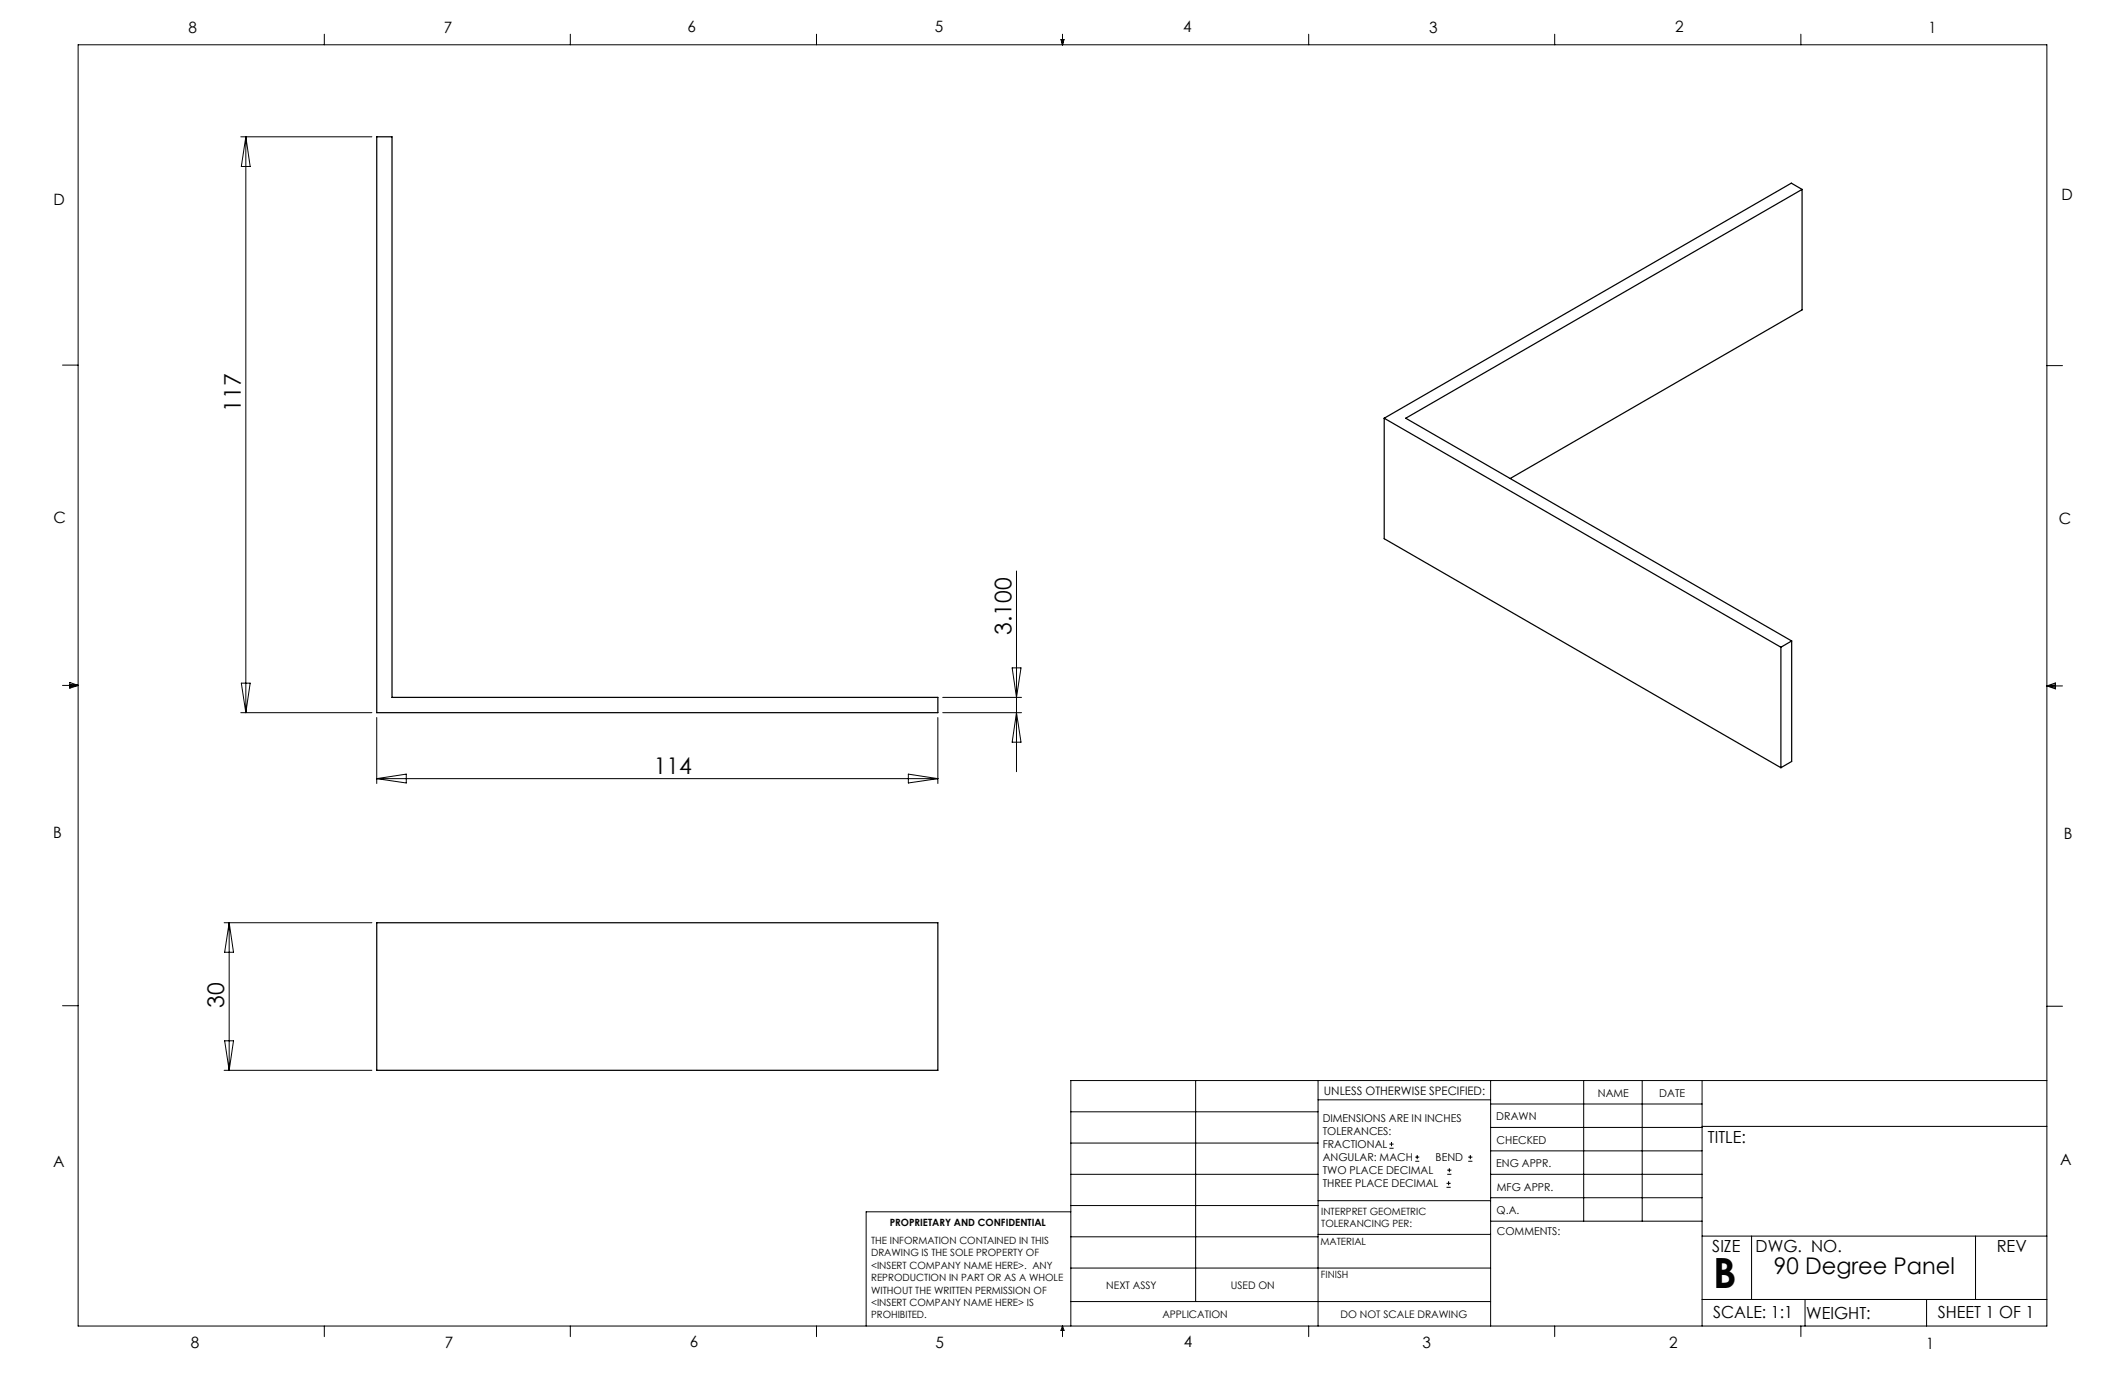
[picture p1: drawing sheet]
<svg xmlns="http://www.w3.org/2000/svg" width="432mm" height="279mm" viewBox="0 0 432 279" stroke-linecap="round" stroke-linejoin="round" font-family="sans-serif">
<g fill="none" stroke="#000" stroke-width=".2">
<path d="M15.9 9.1h400v260.4h-400zM65.9 6.9v2.2M115.9 6.9v2.2M165.9 6.9v2.2M215.6 8h.6l-.3 1.1zM215.7 8l.2 1.1M215.9 6.9v2.2M216 8l-.1 1.1M265.9 6.9v2.2M315.9 6.9v2.2M365.9 6.9v2.2M48.9 27.8h26.7"/>
<path d="M50 27.8v117M50 27.8l.8 6h-1.8zM12.7 74.2h3.2M415.9 74.3h3.2M206.6 116v40.8M12.7 139.3h3.2M14.2 139.1l1.7 .2M14.2 138.7l1.7 .6-1.7 .5zM15.9 139.3l-1.7 .3M49 138.8h1.8l-.8 6zM205.7 135.7h1.8l-.9 6zM415.9 139.4h3.2"/>
<path d="M415.9 139.4l1.8-.6v1.2zM415.9 139.4l1.8 .3M417.7 139.2l-1.8 .2M48.9 144.8h26.7M76.6 145.8v13.4M76.6 158.2h114M76.6 158.2l5.9-.9v1.8zM184.6 157.3l6 .9-6 .9zM190.6 145.8v13.4M191.6 144.8h16M191.6 141.7h16M206.6 144.8l.9 6h-1.8z"/>
<path d="M45.5 187.5h30.1M46.6 187.5v30M46.6 187.5l.8 6h-1.8zM12.7 204.4h3.2M45.5 217.5h30.1M45.6 211.5h1.8l-.8 6zM243 219.6v44.9M267.8 219.6v49.9M302.9 219.6v49.9M321.8 219.6v28.5M333.7 219.6v28.5M345.9 219.6v49.9"/>
<path d="M415.9 204.5h3.2M415.9 219.6h-198.3v49.9M217.6 238.6h50.2M217.6 232.3h50.2M217.6 225.9h50.2M267.8 223.5h35.1M282.3 233.3h.9M282.3 232.5h.9M282.8 232.1v.8M287.6 236h.8M287.6 235.1h.8M288 234.7v.8"/>
<path d="M294.1 238.6h.8M294.1 237.8h.8M294.5 237.4v.8M298.3 236h.9M298.3 235.1h.9M298.8 234.7v.8M302.9 238.6h43M302.9 233.9h43M302.9 229.1h43M302.9 224.3h43M345.9 228.9h70M217.6 257.7h85.3"/>
<path d="M217.6 251.3h50.2M217.6 245h50.2M217.6 246.2h-41.6v23.3M267.8 250.8h35.1M267.8 244h35.1M293.9 241.3h.9M293.9 240.5h.9M294.4 240v.8M302.9 248.1h43M302.9 243.4h43M345.9 251.2h70M355.9 251.2v12.9"/>
<path d="M401.4 251.2v12.9M65.9 269.5v2.1M115.9 269.5v2.1M165.9 269.5v2.1M215.9 269.5v2.1M215.9 269.5l.3 .8h-.6zM217.6 264.5h85.3M265.9 269.5v2.1M315.9 269.5v2.1M345.9 264.1h70M365.9 269.5v2.1M366.8 264.1v5.4"/>
<path d="M391.5 264.1v5.4"/>
</g>
<path d="M76.6 27.8h3.1v113.9h110.9v3.1h-114zM366.2 38.5l-2.2-1.3-82.7 47.8M366.2 38.5l-80.6 46.5 78.5 45.2M366.2 38.5v24.5l-59.3 34.2M281.3 85v24.5l80.6 46.5M281.3 85l80.6 46.5M361.9 131.5v24.5M364.1 130.2l-2.2 1.3M364.1 130.2v24.5l-2.2 1.3M76.6 187.5h114v30h-114z" fill="none" stroke="#000" stroke-width=".25"/>
<text font-size="8.5" x="348.1" y="261.8">B</text>
<g font-size="4.7">
<text x="48.9" y="83.7" transform="rotate(-90 48.9 83.7)">117</text>
<text x="205.6" y="129" transform="rotate(-90 205.6 129)">3.100</text>
<text x="132.8" y="157.2">114</text>
<text x="45.6" y="204.8" transform="rotate(-90 45.6 204.8)">30</text>
<text x="360.5" y="258.8">90 Degree Panel</text>
</g>
<g font-size="3.4">
<text x="347.1" y="232.3">TITLE:</text>
<text x="347.9" y="254.3">SIZE</text>
<text x="356.7" y="254.4">DWG. NO.</text>
<text x="405.7" y="254.5">REV</text>
<text x="348.1" y="267.9">SCALE: 1:1</text>
<text x="367" y="268">WEIGHT:</text>
<text x="393.8" y="267.9">SHEET 1 OF 1</text>
</g>
<g font-size="3.2">
<text x="38.3" y="6.7">8</text>
<text x="90.2" y="6.7">7</text>
<text x="139.7" y="6.5">6</text>
<text x="190" y="6.5">5</text>
<text x="240.4" y="6.5">4</text>
<text x="290.4" y="6.7">3</text>
<text x="340.4" y="6.5">2</text>
<text x="391.9" y="6.7">1</text>
<text x="10.9" y="41.6">D</text>
<text x="418.9" y="40.7">D</text>
<text x="10.9" y="106.3">C</text>
<text x="418.4" y="106.4">C</text>
<text x="10.8" y="170.2">B</text>
<text x="419.4" y="170.6">B</text>
<text x="10.8" y="237.2">A</text>
<text x="418.6" y="236.8">A</text>
<text x="38.8" y="273.8">8</text>
<text x="90.4" y="273.8">7</text>
<text x="140.2" y="273.8">6</text>
<text x="190.1" y="273.9">5</text>
<text x="240.5" y="273.8">4</text>
<text x="289" y="273.9">3</text>
<text x="339.1" y="273.8">2</text>
<text x="391.4" y="274.1">1</text>
</g>
<text font-size="2.4" x="269" y="222.4">UNLESS OTHERWISE SPECIFIED:</text>
<g font-size="2.2">
<text x="268.8" y="228">DIMENSIONS ARE IN INCHES</text>
<text x="304.1" y="227.7">DRAWN</text>
<text x="324.7" y="222.9">NAME</text>
<text x="337.2" y="222.9">DATE</text>
<text x="268.8" y="230.6">TOLERANCES:</text>
<text x="268.8" y="233.3">FRACTIONAL</text>
<text x="304.1" y="232.6">CHECKED</text>
<text x="268.8" y="236">ANGULAR: MACH</text>
<text x="268.8" y="238.6">TWO PLACE DECIMAL</text>
<text x="291.7" y="236">BEND</text>
<text x="304" y="237.2">ENG APPR.</text>
<text x="268.8" y="241.3">THREE PLACE DECIMAL</text>
<text x="304.2" y="241.9">MFG APPR.</text>
<text x="304.1" y="246.7">Q.A.</text>
<text x="304.1" y="250.9">COMMENTS:</text>
</g>
<g font-size="2.1">
<text x="224.8" y="262">NEXT ASSY</text>
<text x="250.1" y="261.9">USED ON</text>
<text x="236.2" y="267.8">APPLICATION</text>
<text x="272.4" y="267.8">DO NOT SCALE DRAWING</text>
</g>
<g font-size="2">
<text x="180.8" y="249.2">PROPRIETARY AND CONFIDENTIAL</text>
<text x="268.5" y="246.8">INTERPRET GEOMETRIC</text>
<text x="268.5" y="249.4">TOLERANCING PER:</text>
<text x="177" y="252.8">THE INFORMATION CONTAINED IN THIS</text>
<text x="177" y="255.3">DRAWING IS THE SOLE PROPERTY OF</text>
<text x="177" y="257.8">&lt;INSERT COMPANY NAME HERE&gt;. ANY</text>
<text x="268.3" y="252.9">MATERIAL</text>
<text x="177" y="260.3">REPRODUCTION IN PART OR AS A WHOLE</text>
<text x="177" y="262.9">WITHOUT THE WRITTEN PERMISSION OF</text>
<text x="268.4" y="259.7">FINISH</text>
<text x="177" y="265.4">&lt;INSERT COMPANY NAME HERE&gt; IS</text>
<text x="177" y="267.9">PROHIBITED.</text>
</g>
</svg>
